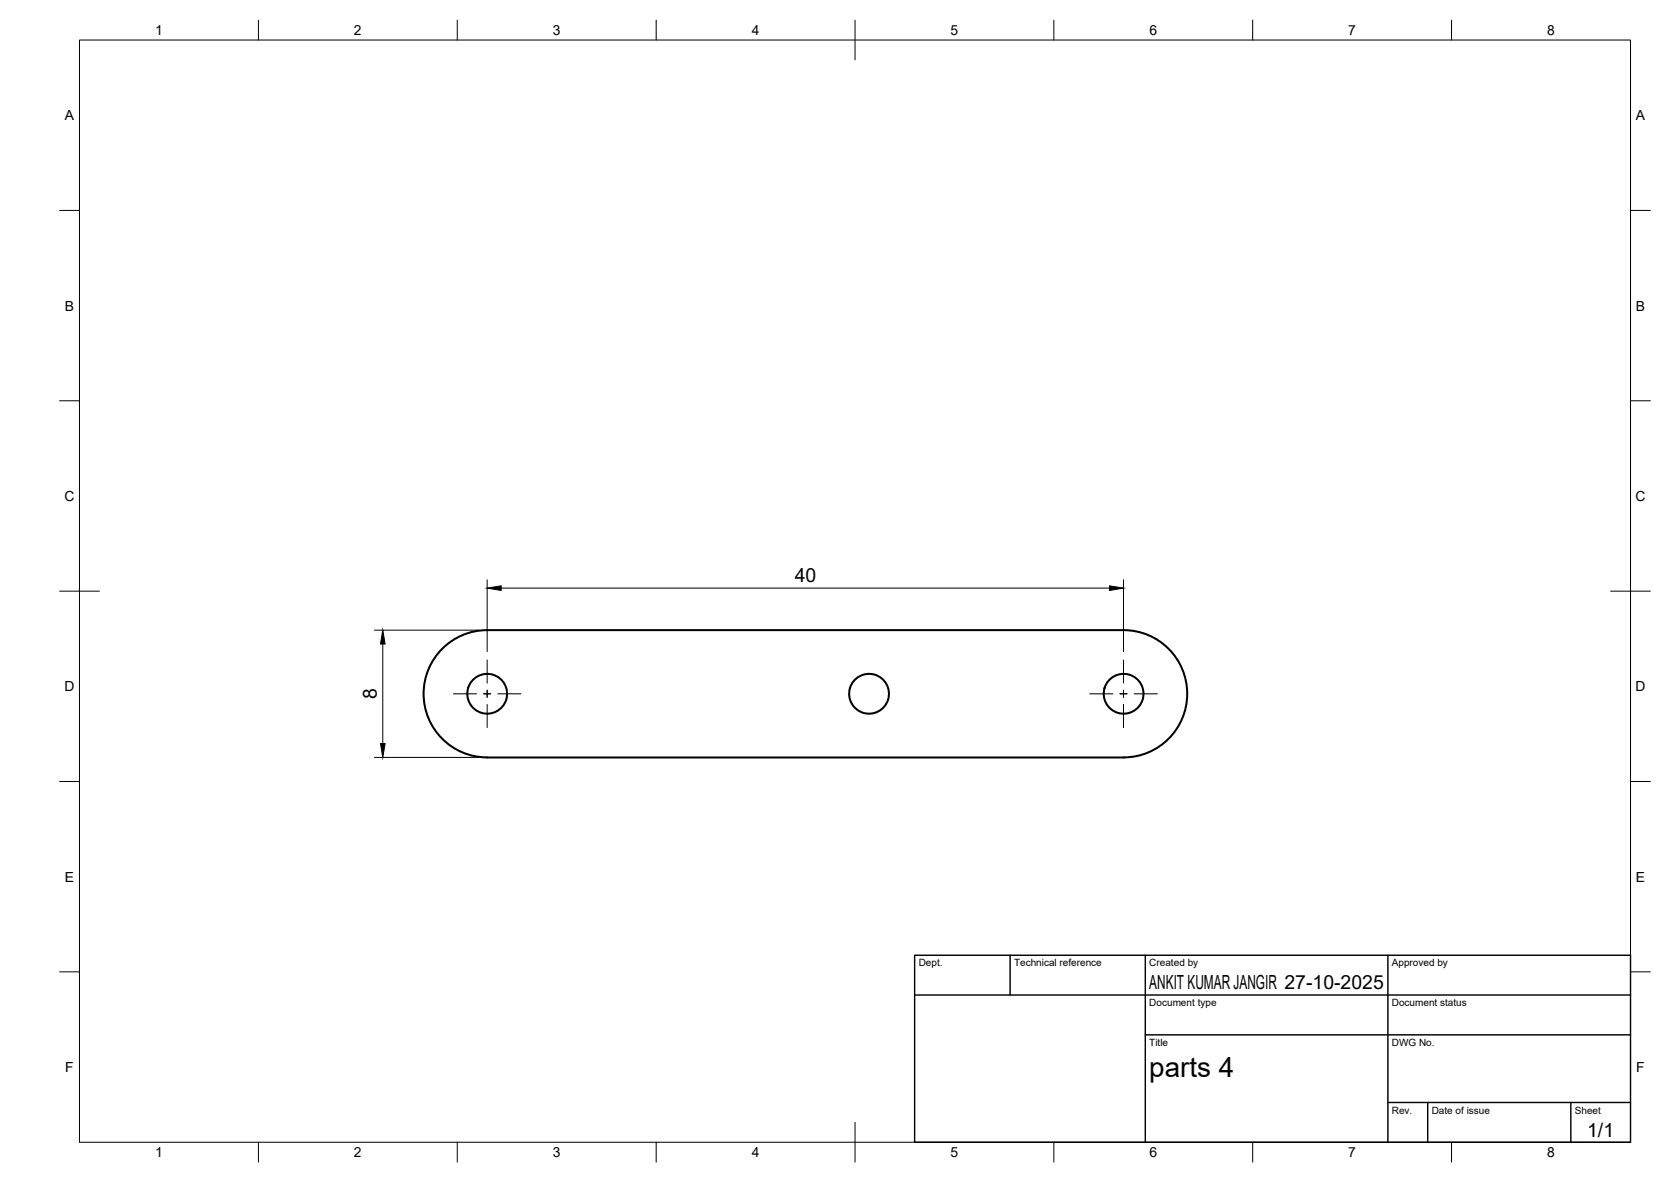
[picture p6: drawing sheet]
<svg xmlns="http://www.w3.org/2000/svg" width="420mm" height="297mm" viewBox="0 0 420 297" stroke-linecap="round" stroke-linejoin="round" font-family="sans-serif">
<!-- layer: Visible -->
<g fill="none" stroke="#000" stroke-width=".51">
<path d="M111.2 163a15.9 15.9 0 0 1 11.3-4.6h160a16 16 0 0 1 16 15.9 16 16 0 0 1-16 16h-160a16 16 0 0 1-14.8-9.8 16 16 0 0 1 3.5-17.5z"/>
<circle cx="122.5" cy="174.3" r="5"/>
<circle cx="218.5" cy="174.3" r="5"/>
<circle cx="282.5" cy="174.3" r="5"/>
</g>
<!-- layer: BORDER -->
<g fill="none" stroke="#000" stroke-width=".25">
<path d="M20 10.1h390v276.9h-390zM65 5.1v5M115 5.1v5M165 5.1v5M215 5.1v10M265 5.1v5M315 5.1v5M365 5.1v5M15 52.9h5M410 52.9h5M15 100.7h5M410 100.7h5"/>
<path d="M15 148.6h10M405 148.6h10M15 196.4h5M410 196.4h5M15 244.2h5M410 244.2h5M65 287v5M115 287v5M165 287v5M215 282.1v9.9M265 287v5M315 287v5"/>
<path d="M365 287v5"/>
</g>
<!-- layer: TITLEBLOCK -->
<path d="M230 240.1h180v46.9h-180zM230 250h180M254 240.1v9.9M288 240.1v46.9M349 240.1v46.9M288 260.1h122M349 277.1h61M359 277.1v9.9M395 277.1v9.9" fill="none" stroke="#000" stroke-width=".36"/>
<!-- layer: Smart Centers -->
<path d="M114 174.4h5.8M121.6 174.4h1.8M122.5 165.8v5.9M122.5 173.4v1.8M122.5 177v5.8M125.2 174.4h5.8M274 174.4h5.8M281.6 174.4h1.8M282.5 165.8v5.9M282.5 173.4v1.8M282.5 177v5.8M285.2 174.4h5.8" fill="none" stroke="#000" stroke-width=".25"/>
<!-- layer: FD_Dimensions -->
<path d="M94.1 158.4h26.3M122.5 145.7v18.1M126 147.8h153M282.5 145.7v18.1M96.2 161.8v25M94.1 190.3h26.3" fill="none" stroke="#000" stroke-width=".25"/>
<path d="M122.5 147.8l3.5-.6v1.2zM279 147.2l3.5 .6-3.5 .6zM96.2 158.4l.6 3.4h-1.1zM95.7 186.8h1.1l-.6 3.5z" fill="#000" stroke="#000" stroke-width=".25"/>
<text font-size="7" x="289" y="270.6">parts 4</text>
<g font-size="4.9">
<text x="199.9" y="146.3">40</text>
<text x="94.8" y="175.7" transform="rotate(-90 94.8 175.7)">8</text>
<text x="289" y="248.5">ANKIT KUMAR JANGIR 27-10-2025</text>
<text x="399.1" y="285.7">1/1</text>
</g>
<g font-size="3.5">
<text x="39" y="8.8">1</text>
<text x="89" y="8.8">2</text>
<text x="139" y="8.8">3</text>
<text x="189" y="8.8">4</text>
<text x="239" y="8.8">5</text>
<text x="289" y="8.8">6</text>
<text x="339" y="8.8">7</text>
<text x="389" y="8.8">8</text>
<text x="16.3" y="30.2">A</text>
<text x="411.3" y="30.2">A</text>
<text x="16.3" y="78">B</text>
<text x="411.3" y="78">B</text>
<text x="16.2" y="125.9">C</text>
<text x="411.2" y="125.9">C</text>
<text x="16.2" y="173.7">D</text>
<text x="411.2" y="173.7">D</text>
<text x="16.3" y="221.6">E</text>
<text x="411.3" y="221.6">E</text>
<text x="16.4" y="269.4">F</text>
<text x="411.4" y="269.4">F</text>
<text x="39" y="290.8">1</text>
<text x="89" y="290.8">2</text>
<text x="139" y="290.8">3</text>
<text x="189" y="290.8">4</text>
<text x="239" y="290.8">5</text>
<text x="289" y="290.8">6</text>
<text x="339" y="290.8">7</text>
<text x="389" y="290.8">8</text>
</g>
<g font-size="2.5">
<text x="231" y="242.9">Dept.</text>
<text x="255" y="242.9">Technical reference</text>
<text x="289" y="242.9">Created by</text>
<text x="350" y="242.9">Approved by</text>
<text x="289" y="252.8">Document type</text>
<text x="350" y="252.8">Document status</text>
<text x="289" y="262.9">Title</text>
<text x="350" y="262.9">DWG No.</text>
<text x="350" y="279.9">Rev.</text>
<text x="360" y="279.9">Date of issue</text>
<text x="396" y="279.9">Sheet</text>
</g>
</svg>
